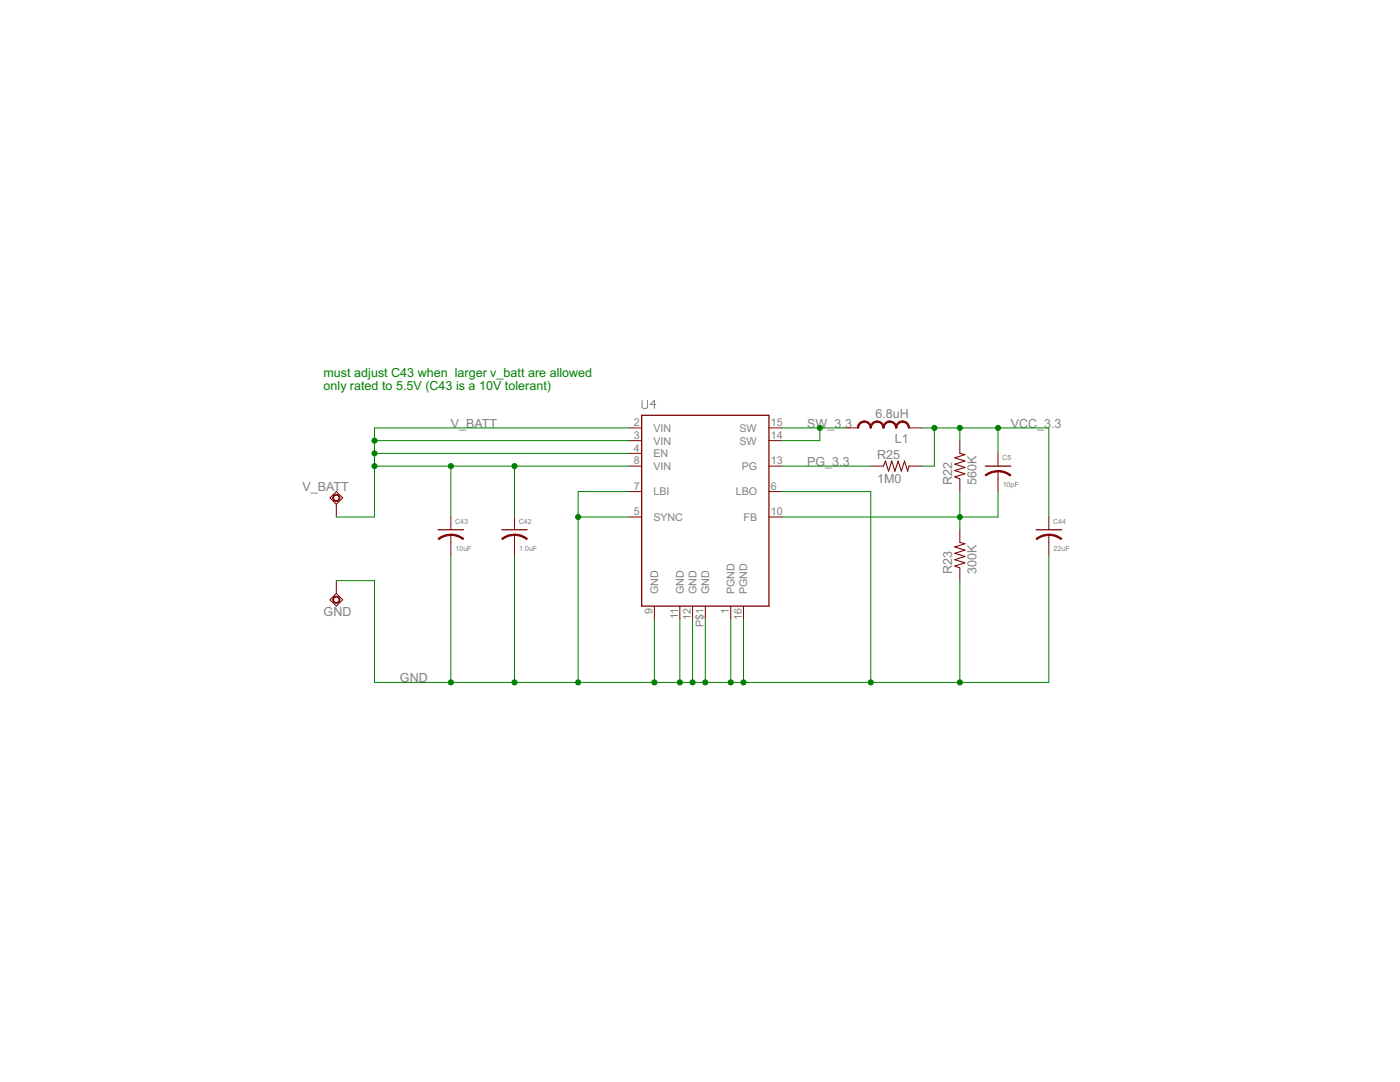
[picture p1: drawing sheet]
<svg xmlns="http://www.w3.org/2000/svg" width="279mm" height="216mm" viewBox="0 0 279 216" stroke-linecap="round" stroke-linejoin="round" font-family="sans-serif">
<g fill="#808080" stroke="#808080" stroke-width=".2">
<path d="M128.1 79.9v1.3z"/>
<path d="M128.1 81.2l.3 .3z"/>
<path d="M128.4 81.5h.5z"/>
<path d="M128.9 81.5l.3-.3z"/>
<path d="M129.2 79.9v1.3z"/>
<path d="M130.6 79.9v1.6z"/>
<path d="M130.6 79.9l-.8 .8z"/>
<path d="M129.8 80.7h1.1z"/>
</g>
<g fill="#800000" stroke="#800000" stroke-width=".2">
<path d="M153.5 87.9h2.5z"/>
<path d="M125.5 90.5h2.6z"/>
<path d="M130.6 120.9v2.6z"/>
<path d="M153.5 98.1h2.5z"/>
<path d="M125.5 103.2h2.6z"/>
<path d="M153.5 103.2h2.5z"/>
<path d="M125.5 85.4h2.6z"/>
<path d="M125.5 87.9h2.6z"/>
<path d="M153.5 93h2.5z"/>
<path d="M135.7 120.9v2.6z"/>
<path d="M153.5 85.4h2.5z"/>
<path d="M138.2 120.9v2.6z"/>
<path d="M140.8 120.9v2.6z"/>
<path d="M148.4 120.9v2.6z"/>
<path d="M125.5 93h2.6z"/>
<path d="M145.8 120.9v2.6z"/>
<path d="M125.5 98.1h2.6z"/>
<path d="M102.7 106.7v1.5z"/>
<path d="M102.7 103.2v2.5z"/>
<path d="M102.7 108.2v2.6z"/>
<path d="M90 106.7v1.5z"/>
<path d="M90 103.2v2.5z"/>
<path d="M90 108.2v2.6z"/>
<path d="M209.3 106.7v1.5z"/>
<path d="M209.3 103.2v2.5z"/>
<path d="M209.3 108.2v2.6z"/>
<path d="M181.4 93h2.5z"/>
<path d="M173.8 93h2.5z"/>
<path d="M67.1 98.1l-1.3 1.3z"/>
<path d="M65.8 99.4l1.3 1.2z"/>
<path d="M67.1 100.6l1.3-1.2z"/>
<path d="M67.1 98.1l1.3 1.3z"/>
<path d="M67.1 100.6v2.6z"/>
<path d="M67.1 120.9l1.3-1.2z"/>
<path d="M67.1 118.4l1.3 1.3z"/>
<path d="M67.1 118.4l-1.3 1.3z"/>
<path d="M65.8 119.7l1.3 1.2z"/>
<path d="M67.1 115.9v2.5z"/>
<path d="M181.4 85.4h2.5z"/>
<path d="M168.7 85.4h2.5z"/>
<path d="M191.6 87.9v2.6z"/>
<path d="M191.6 95.5v2.6z"/>
<path d="M191.6 105.7v2.5z"/>
<path d="M191.6 113.3v2.6z"/>
<path d="M199.2 94v1.5z"/>
<path d="M199.2 90.5v2.5z"/>
<path d="M199.2 95.5v2.6z"/>
<path d="M102.7 106.6h.3a3.9 3.9 0 0 1 2.2 .9l-.1 .2-1.4-.7-1-.2z" fill-rule="evenodd"/>
<path d="M100.1 107.5l1.2-.7 1.4-.2v.2l-1 .2-1.4 .7z" fill-rule="evenodd"/>
<path d="M90 106.6h.3a3.9 3.9 0 0 1 2.2 .9l-.1 .2-1.4-.7-1-.2z" fill-rule="evenodd"/>
<path d="M87.4 107.5l1.2-.7 1.4-.2v.2l-1 .2-1.4 .7z" fill-rule="evenodd"/>
<path d="M209.3 106.6h.3a3.9 3.9 0 0 1 2.3 .9l-.2 .2-1.3-.7-1.1-.2z" fill-rule="evenodd"/>
<path d="M206.8 107.5l1.2-.7 1.3-.2v.2l-1 .2-1.4 .7z" fill-rule="evenodd"/>
<path d="M66.6 98.9a.71 .71 0 0 1 1.1 0 .71 .71 0 0 1-.3 1.1 .71 .71 0 0 1-1-.6h.2a.56 .56 0 0 1 .8-.5 .56 .56 0 0 1 .1 .9 .56 .56 0 0 1-.9-.3v-.1h-.2z" fill-rule="evenodd"/>
<path d="M66.6 119.2a.71 .71 0 0 1 1.1 0 .71 .71 0 0 1-.3 1.1 .71 .71 0 0 1-1-.6h.2a.56 .56 0 0 1 .8-.5 .56 .56 0 0 1 .1 .9 .56 .56 0 0 1-.9-.2v-.2h-.2z" fill-rule="evenodd"/>
<path d="M171.5 84.4l.5-.3 .5-.1v.2l-.7 .3-.3 .4-.1 .5h-.3l.1-.5z" fill-rule="evenodd"/>
<path d="M172.5 84a1.41 1.41 0 0 1 1.4 1.4h-.2l-.2-.5-.3-.4-.7-.3z" fill-rule="evenodd"/>
<path d="M174.1 84.4l.5-.3 .4-.1v.2l-.7 .3-.3 .4-.1 .5h-.2v-.5z" fill-rule="evenodd"/>
<path d="M175 84a1.41 1.41 0 0 1 1.4 1.4h-.2l-.4-.9-.8-.3z" fill-rule="evenodd"/>
<path d="M176.6 84.4l.5-.3 .5-.1v.2l-.7 .3-.3 .4-.2 .5h-.2l.1-.5z" fill-rule="evenodd"/>
<path d="M177.6 84a1.41 1.41 0 0 1 1.4 1.4h-.3l-.1-.5-.3-.4-.7-.3z" fill-rule="evenodd"/>
<path d="M179.1 84.4l.6-.3 .4-.1v.2l-.7 .3-.3 .4-.1 .5h-.3l.1-.5z" fill-rule="evenodd"/>
<path d="M180.1 84a1.41 1.41 0 0 1 1.4 1.4h-.2l-.2-.5-.3-.4-.7-.3z" fill-rule="evenodd"/>
<path d="M199.2 93.9l1.3 .2 1.2 .7-.1 .2-.9-.6-1.5-.3z" fill-rule="evenodd"/>
<path d="M196.6 94.8l1.2-.7 1.4-.2v.2l-1.5 .3-.9 .6z" fill-rule="evenodd"/>
</g>
<g fill="#800000" stroke="#800000" stroke-width=".25">
<path d="M128.1 82.9h25.4z"/>
<path d="M153.5 82.9v38z"/>
<path d="M128.1 120.9h25.4z"/>
<path d="M128.1 82.9v38z"/>
<path d="M100.1 105.7h5.1z"/>
<path d="M87.4 105.7h5.1z"/>
<path d="M206.8 105.7h5.1z"/>
<path d="M196.6 93h5.1z"/>
</g>
<g fill="#800000" stroke="#800000" stroke-width=".21">
<path d="M176.7 92l-.4 1z"/>
<path d="M176.7 92l.6 2z"/>
<path d="M178 92l-.7 2z"/>
<path d="M178 92l.6 2z"/>
<path d="M179.2 92l-.6 2z"/>
<path d="M179.2 92l.7 2z"/>
<path d="M180.5 92l-.6 2z"/>
<path d="M180.5 92l.6 2z"/>
<path d="M181.4 93l-.3 1z"/>
<path d="M190.5 95.2l1.1 .3z"/>
<path d="M190.5 95.2l2.1-.7z"/>
<path d="M190.5 93.9l2.1 .6z"/>
<path d="M190.5 93.9l2.1-.6z"/>
<path d="M190.5 92.6l2.1 .7z"/>
<path d="M190.5 92.6l2.1-.6z"/>
<path d="M190.5 91.4l2.1 .6z"/>
<path d="M190.5 91.4l2.1-.7z"/>
<path d="M191.6 90.5l1 .2z"/>
<path d="M190.5 112.9l1.1 .4z"/>
<path d="M190.5 112.9l2.1-.6z"/>
<path d="M190.5 111.7l2.1 .6z"/>
<path d="M190.5 111.7l2.1-.7z"/>
<path d="M190.5 110.4l2.1 .6z"/>
<path d="M190.5 110.4l2.1-.6z"/>
<path d="M190.5 109.1l2.1 .7z"/>
<path d="M190.5 109.1l2.1-.6z"/>
<path d="M191.6 108.2l1 .3z"/>
</g>
<g fill="#008000" stroke="#008000" stroke-width=".2">
<path d="M74.7 85.4h50.8z"/>
<path d="M74.7 85.4v2.5z"/>
<path d="M74.7 87.9v2.6z"/>
<path d="M74.7 90.5v2.5z"/>
<path d="M74.7 93v10.2z"/>
<path d="M74.7 87.9h50.8z"/>
<path d="M74.7 90.5h50.8z"/>
<path d="M102.7 93h22.8z"/>
<path d="M90 93h12.7z"/>
<path d="M74.7 93h15.3z"/>
<path d="M102.7 93v10.2z"/>
<path d="M90 93v10.2z"/>
<path d="M67.1 103.2h7.6z"/>
<path d="M156 93h17.8z"/>
<path d="M156 85.4h7.6z"/>
<path d="M163.6 85.4v2.5z"/>
<path d="M156 87.9h7.6z"/>
<path d="M163.6 85.4h5.1z"/>
<path d="M209.3 85.4v17.8z"/>
<path d="M183.9 85.4h2.6z"/>
<path d="M186.5 85.4h5.1z"/>
<path d="M191.6 85.4h7.6z"/>
<path d="M199.2 85.4h10.1z"/>
<path d="M186.5 85.4v7.6z"/>
<path d="M183.9 93h2.6z"/>
<path d="M191.6 85.4v2.5z"/>
<path d="M199.2 85.4v5.1z"/>
<path d="M74.7 115.9v20.3z"/>
<path d="M130.6 123.5v12.7z"/>
<path d="M130.6 136.2h5.1z"/>
<path d="M135.7 136.2h2.5z"/>
<path d="M138.2 136.2h2.6z"/>
<path d="M140.8 136.2h5z"/>
<path d="M145.8 136.2h2.6z"/>
<path d="M148.4 123.5v12.7z"/>
<path d="M145.8 123.5v12.7z"/>
<path d="M140.8 123.5v12.7z"/>
<path d="M138.2 123.5v12.7z"/>
<path d="M135.7 123.5v12.7z"/>
<path d="M115.4 136.2h15.2z"/>
<path d="M102.7 136.2h12.7z"/>
<path d="M102.7 110.8v25.4z"/>
<path d="M115.4 103.2h10.1z"/>
<path d="M115.4 103.2v33z"/>
<path d="M156 98.1h17.8z"/>
<path d="M173.8 98.1v38.1z"/>
<path d="M90 136.2h12.7z"/>
<path d="M90 110.8v25.4z"/>
<path d="M74.7 136.2h15.3z"/>
<path d="M148.4 136.2h25.4z"/>
<path d="M173.8 136.2h17.8z"/>
<path d="M191.6 136.2h17.7z"/>
<path d="M209.3 110.8v25.4z"/>
<path d="M115.4 98.1h10.1z"/>
<path d="M115.4 98.1v5.1z"/>
<path d="M67.1 115.9h7.6z"/>
<path d="M191.6 115.9v20.3z"/>
<path d="M191.6 103.2v2.5z"/>
<path d="M191.6 98.1v5.1z"/>
<path d="M156 103.2h35.6z"/>
<path d="M199.2 98.1v5.1z"/>
<path d="M191.6 103.2h7.6z"/>
<circle cx="74.7" cy="87.9" r=".51"/>
<circle cx="74.7" cy="90.5" r=".51"/>
<circle cx="74.7" cy="93" r=".51"/>
<circle cx="102.7" cy="93" r=".51"/>
<circle cx="90" cy="93" r=".51"/>
<circle cx="163.6" cy="85.4" r=".51"/>
<circle cx="186.5" cy="85.4" r=".51"/>
<circle cx="191.6" cy="85.4" r=".51"/>
<circle cx="199.2" cy="85.4" r=".51"/>
<circle cx="130.6" cy="136.2" r=".51"/>
<circle cx="145.8" cy="136.2" r=".51"/>
<circle cx="140.8" cy="136.2" r=".51"/>
<circle cx="138.2" cy="136.2" r=".51"/>
<circle cx="135.7" cy="136.2" r=".51"/>
<circle cx="115.4" cy="136.2" r=".51"/>
<circle cx="102.7" cy="136.2" r=".51"/>
<circle cx="90" cy="136.2" r=".51"/>
<circle cx="148.4" cy="136.2" r=".51"/>
<circle cx="173.8" cy="136.2" r=".51"/>
<circle cx="115.4" cy="103.2" r=".51"/>
<circle cx="191.6" cy="136.2" r=".51"/>
<circle cx="191.6" cy="103.2" r=".51"/>
</g>
<g font-size="2.8" fill="#008000">
<text x="64.6" y="75.2">must adjust C43 when larger v_batt are allowed</text>
<text x="64.6" y="77.8">only rated to 5.5V (C43 is a 10V tolerant)</text>
</g>
<g font-size="2.8" fill="#808080">
<text x="174.7" y="83.4">6.8uH</text>
<text x="90" y="85.4">V_BATT</text>
<text x="161.1" y="85.4">SW_3.3</text>
<text x="178.6" y="88.4">L1</text>
<text x="201.7" y="85.4">VCC_3</text>
<text x="209.8" y="85.4">.3</text>
<text x="161.1" y="93">PG_3.3</text>
<text x="175" y="91.5">R25</text>
<text x="60.4" y="98">V_BATT</text>
<text x="175" y="96.3">1M0</text>
<text x="190.1" y="96.8" transform="rotate(-90 190.1 96.8)">R22</text>
<text x="194.9" y="96.8" transform="rotate(-90 194.9 96.8)">560K</text>
<text x="190.1" y="114.6" transform="rotate(-90 190.1 114.6)">R23</text>
<text x="194.9" y="114.6" transform="rotate(-90 194.9 114.6)">300K</text>
<text x="64.6" y="122.8">GND</text>
<text x="79.8" y="136.2">GND</text>
</g>
<g font-size="2.4" fill="#808080">
<text x="126.5" y="85">2</text>
<text x="126.5" y="87.6">3</text>
<text x="130.4" y="86.2">VIN</text>
<text x="130.4" y="88.7">VIN</text>
<text x="147.6" y="88.7">SW</text>
<text x="147.6" y="86.2">SW</text>
<text x="153.8" y="87.6">14</text>
<text x="153.8" y="85">15</text>
<text x="126.5" y="90.1">4</text>
<text x="126.5" y="92.7">8</text>
<text x="130.4" y="91.2">EN</text>
<text x="130.4" y="93.8">VIN</text>
<text x="148" y="93.8">PG</text>
<text x="153.8" y="92.7">13</text>
<text x="126.5" y="97.7">7</text>
<text x="130.4" y="98.9">LBI</text>
<text x="146.8" y="98.9">LBO</text>
<text x="153.8" y="97.7">6</text>
<text x="126.5" y="102.8">5</text>
<text x="130.4" y="103.9">SYNC</text>
<text x="148.4" y="103.9">FB</text>
<text x="153.8" y="102.8">10</text>
<text x="131.4" y="118.6" transform="rotate(-90 131.4 118.6)">GND</text>
<text x="136.4" y="118.6" transform="rotate(-90 136.4 118.6)">GND</text>
<text x="139" y="118.6" transform="rotate(-90 139 118.6)">GND</text>
<text x="141.5" y="118.6" transform="rotate(-90 141.5 118.6)">GND</text>
<text x="146.6" y="118.6" transform="rotate(-90 146.6 118.6)">PGND</text>
<text x="149.1" y="118.6" transform="rotate(-90 149.1 118.6)">PGND</text>
<text x="130.3" y="122.5" transform="rotate(-90 130.3 122.5)">9</text>
<text x="135.3" y="123.5" transform="rotate(-90 135.3 123.5)">11</text>
<text x="137.9" y="123.7" transform="rotate(-90 137.9 123.7)">12</text>
<text x="140.4" y="125.1" transform="rotate(-90 140.4 125.1)">P$1</text>
<text x="145.5" y="122.5" transform="rotate(-90 145.5 122.5)">1</text>
<text x="148" y="123.7" transform="rotate(-90 148 123.7)">16</text>
</g>
<g font-size="1.6" fill="#808080">
<text x="200" y="91.8">C5</text>
<text x="200.1" y="97.2">10pF</text>
<text x="90.8" y="104.5">C43</text>
<text x="103.5" y="104.5">C42</text>
<text x="210.2" y="104.5">C44</text>
<text x="90.9" y="109.9">10uF</text>
<text x="103.6" y="109.9">1.0uF</text>
<text x="210.3" y="109.9">22uF</text>
</g>
</svg>
